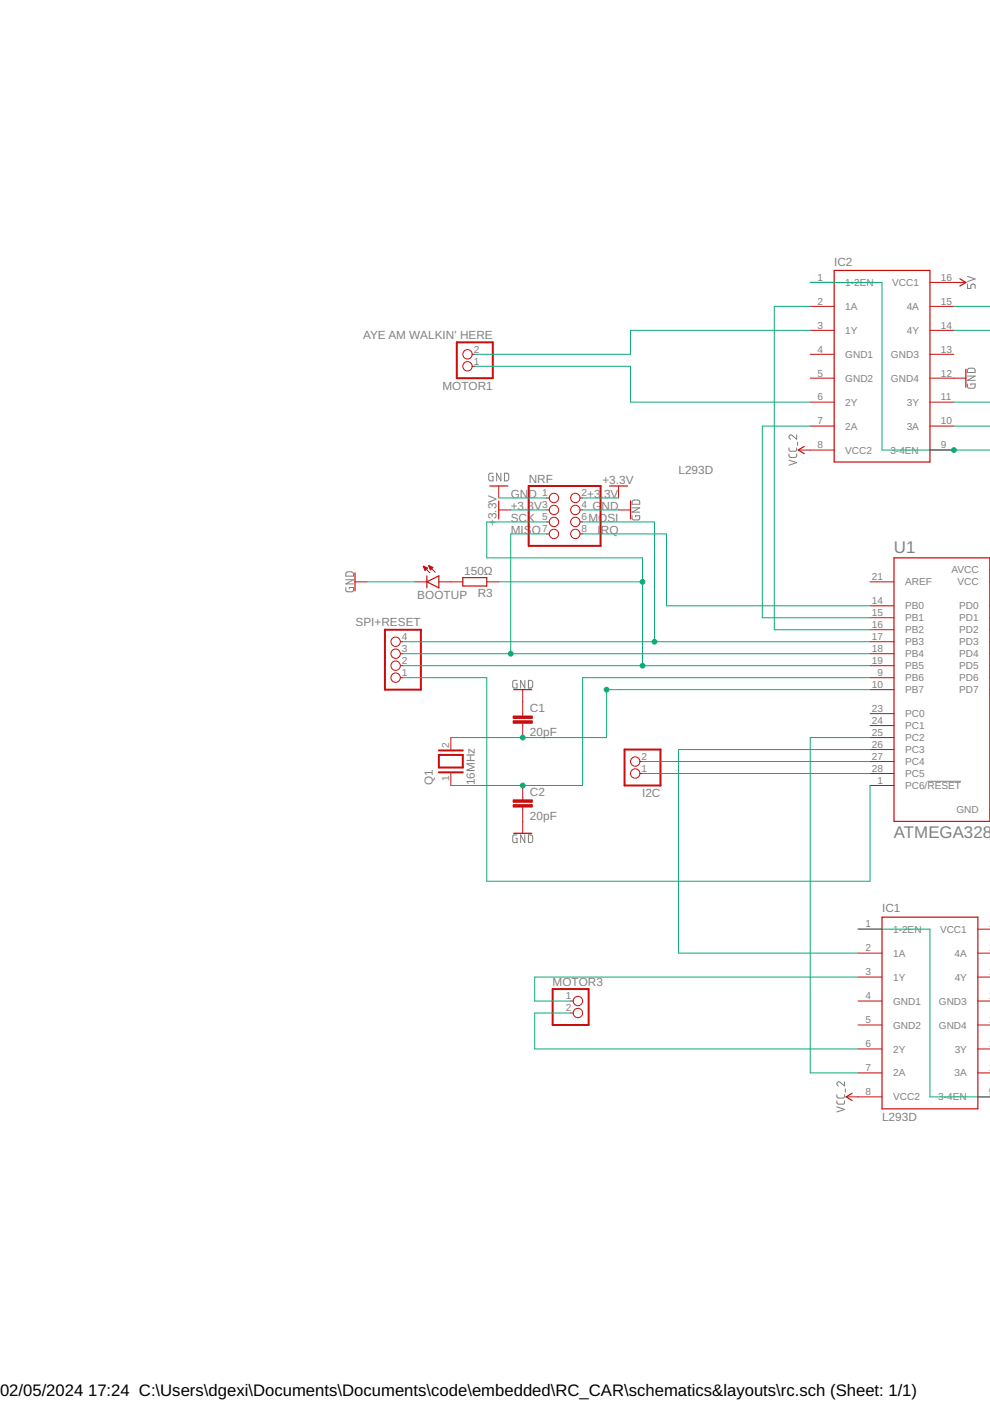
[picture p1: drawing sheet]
<svg xmlns="http://www.w3.org/2000/svg" width="210mm" height="297mm" viewBox="0 0 210 297" stroke-linecap="round" stroke-linejoin="round" font-family="sans-serif">
<g fill="none" stroke="#808080" stroke-width=".21">
<path d="M205.1 58.6l1.7 .5-1.7 .6M205.1 60.2v1h.7v-.6a.46 .46 0 0 1 .5-.4 .46 .46 0 0 1 .5 .4v.6M205.1 79.7h1.7l-1.7 .9h1.7M205.3 78.2l.3-.1h.9l.2 .3 .1 .6h-1.7zM167.3 96.3v.5l.3 .2h1.1l.2-.2v-.5M167.3 95v.5l.3 .2h1.1l.2-.2v-.5M167.3 97.6l1.6 .5-1.6 .5M168.9 92.2v.9l-.9-.7a.45 .45 0 0 0-.7 .1 .45 .45 0 0 0 .3 .6M169.1 93.7v.7M205.1 81.4v.7l.2 .2 1.4-.1 .1-.8h-1v.3M104.5 100.3l-.7 .1-.1 .1-.1 1.1 .2 .3 .7 .1v-1h-.2M106.2 100.3v1.7l-.9-1.7v1.7"/>
<path d="M107 100.3l.6 .1 .2 .2v1.1l-.2 .2-.6 .1zM134 109.3v.6l.2 .3h1.1l.3-.2v-.7h-.9v.3M134 107.7h1.6l-1.6 .9h1.6M134.2 106.1l1.2-.1 .2 .3v.6h-1.6zM73.3 124.6v.7l.2 .2h1.1l.3-.2 .1-.7h-1v.2M73.3 122.9h1.7l-1.7 .9h1.7M73.4 121.4l1.3-.1 .2 .2 .1 .7h-1.7zM109.6 144.3h-.5l-.4 .2v1l.2 .4h.7v-.9h-.3M111.3 144.3v1.6l-.9-1.6v1.6M112 144.3h.7l.2 .2v.9l-.2 .5h-.7zM109.6 177h-.7l-.2 .2v1.1l.2 .3h.7v-.9h-.3M111.3 177v1.6l-.9-1.6v1.6"/>
<path d="M112 177l.7 .1 .2 .2v.9l-.2 .4h-.7zM196.6 165.7h7.2M177.4 233.4l.1 .5 .3 .2h1l.2-.2 .1-.5M177.4 232.1l.1 .5 .3 .2h1l.2-.2 .1-.5M177.4 234.7l1.7 .5-1.7 .6M179.1 229.3v1l-.9-.8a.44 .44 0 0 0-.7 .1 .44 .44 0 0 0 .3 .7M179.2 230.8v.8"/>
</g>
<path d="M96.9 72.6h7.6v7.6h-7.6zM112.1 103h15.2v12.7h-15.2zM81.6 133.5h7.6v12.7h-7.6zM93 159.1h5.1M132.4 158.9h7.6v7.6h-7.6zM93 160.1h5.1v2.6h-5.1zM93 163.7h5.1M117.2 209.7h7.6v7.6h-7.6z" fill="none" stroke="#c90d0c" stroke-width=".42"/>
<g fill="none" stroke="#c90d0c" stroke-width=".21">
<path d="M171.8 59.9h5.1M197.2 59.9h7.6M100.1 75.1h.6M100.1 77.7h.6M171.8 65h5.1M171.8 70h5.1M171.8 75.1h5.1M197.2 65h5M197.2 70h5M197.2 75.1h5M169.2 95.4h7.7M171.8 80.2h5.1"/>
<path d="M171.8 85.3h5.1M171.8 90.3h5.1M197.2 80.2h7.6M197.2 85.3h5M197.2 90.3h5M197.2 95.4h5M90.9 119.9l1.4 1.4M90.9 119.9l.9 .4-.5 .5zM90.9 120h.1M105.7 108.1h2.6M105.7 103v2.6M115.9 105.6h.6"/>
<path d="M115.9 108.1h.6M115.9 110.7h.6M115.9 113.2h.6M123 105.6h.5M123 108.1h.5M123 110.7h.5M123 113.2h.5M131.1 108.1h2.6M131.1 103v2.6M75.3 123.4h2.5M84.9 136.1h.5M84.9 138.6h.5"/>
<path d="M88 123.4h2.5M89.7 120.1l1.4 1.4M89.7 120.1l.9 .3-.5 .5zM89.8 120.1h.1M89.8 120.2h.3M89.9 120.4h.5M89.9 120.5h.7M90 120.6h.5M90 120.7h.4M90.1 120.8h.2M91 120.1h.3M91 120.2h.6"/>
<path d="M91.1 120.4h.7M91.1 120.5h.5M91.2 120.6h.3M91.2 120.7h.2M93 123.4h5.1M103.2 123.4h2.5M184.5 123.4h5M184.5 128.4h5M184.5 131h5M184.5 133.5h5M184.5 136.1h5M184.5 138.6h5"/>
<path d="M209.9 123.4h.1M209.9 128.4h.1M209.9 131h.1M209.9 133.5h.1M209.9 136.1h.1M209.9 138.6h.1M209.9 120.8h.1M84.9 141.1h.5M84.9 143.7h.5M95.6 156.4v2.5M110.8 146.2v5.6M110.8 153.3v3.1"/>
<path d="M184.5 141.1h5M184.5 143.7h5M184.5 146.2h5M184.5 151.3h5M184.5 153.8h5M184.5 156.4h5M184.5 158.9h5M209.9 141.1h.1M209.9 143.7h.1M209.9 146.2h.1M95.6 164v2.5M110.8 166.5v3.1"/>
<path d="M110.8 171.1v5.6M135.7 161.5h.5M135.7 164h.5M184.5 161.5h5M184.5 164h5M184.5 166.5h5M209.9 171.6h.1M181.9 197h5.1M207.3 197h2.7M121 212.2h.5M121 214.8h.5M181.9 202.1h5.1"/>
<path d="M181.9 207.2h5.1M181.9 212.2h5.1M181.9 217.3h5.1M207.3 202.1h2.7M207.3 207.2h2.7M207.3 212.2h2.7M207.3 217.3h2.7M179.4 232.6h7.6M181.9 222.4h5.1M181.9 227.5h5.1M207.3 222.4h2.7M207.3 227.5h2.7"/>
<path d="M207.3 232.6h2.7"/>
<circle cx="99.1" cy="77.7" r=".99"/>
<circle cx="99.1" cy="75.1" r=".99"/>
<circle cx="117.5" cy="113.2" r=".99"/>
<circle cx="117.5" cy="110.7" r=".99"/>
<circle cx="117.5" cy="105.6" r=".99"/>
<circle cx="117.5" cy="108.1" r=".99"/>
<circle cx="122" cy="105.6" r=".99"/>
<circle cx="122" cy="113.2" r=".99"/>
<circle cx="122" cy="108.1" r=".99"/>
<circle cx="122" cy="110.7" r=".99"/>
<circle cx="83.9" cy="138.6" r=".99"/>
<circle cx="83.9" cy="136.1" r=".99"/>
<circle cx="83.9" cy="143.7" r=".99"/>
<circle cx="83.9" cy="141.1" r=".99"/>
<circle cx="134.7" cy="164" r=".99"/>
<circle cx="134.7" cy="161.5" r=".99"/>
<circle cx="122.5" cy="212.2" r=".99"/>
<circle cx="122.5" cy="214.8" r=".99"/>
</g>
<g fill="none" stroke="#c90d0c" stroke-width=".25">
<path d="M176.9 57.3h20.3v40.7h-20.3zM203.5 59.1l1.3 .8-1.3 .7M204.8 78.3v3.8M170.5 94.7l-1.3 .7 1.3 .8M103.8 103h3.9M105.7 106.2v3.8M129.2 103h3.9M133.7 106.2v3.8M189.5 118.3h20.4v55.8h-20.4zM75.3 121.5v3.8M90.5 123.4l2.5-1.3v2.5zM90.5 122.1v2.5"/>
<path d="M98.1 122.5h5.1v1.7h-5.1zM108.9 146.2h3.8M108.9 176.7h3.8M187 194.5h20.3v40.6h-20.3zM180.7 231.8l-1.3 .8 1.3 .7"/>
</g>
<g fill="#c90d0c" stroke="#c90d0c" stroke-width=".21">
<path d="M108.8 152.8h4.1v.5h-4.1z"/>
<path d="M108.8 151.8h4.1v.5h-4.1z"/>
<path d="M108.8 170.6h4.1v.5h-4.1z"/>
<path d="M108.8 169.6h4.1v.5h-4.1z"/>
</g>
<g fill="none" stroke="#0dab76" stroke-width=".21">
<path d="M171.8 59.9h15.2v35.5h23M100.7 77.7h33v7.6h38.1M171.8 70h-38.1v5.1h-33M171.8 65h-7.6v68.5h20.3M202.2 70h7.8M202.2 65h7.8M171.8 90.3h-10.2v40.7h22.9M202.2 85.3h7.8M202.2 90.3h7.8M105.7 105.6h10.2M108.3 108.1h7.6M115.9 110.7h-12.7v7.6h33v22.8"/>
<path d="M115.9 113.2h-7.6v25.4M123.5 105.6h7.6M123.5 108.1h7.6M123.5 110.7h15.3v25.4M123.5 113.2h17.8v15.2h43.2M77.8 123.4h10.2M85.4 136.1h99.1M85.4 138.6h99.1M105.7 123.4h30.5M85.4 141.1h99.1M85.4 143.7h17.8v43.1h81.3v-20.3M184.5 146.2h-55.9v10.2h-33"/>
<path d="M184.5 156.4h-12.7v71.1h10.1M184.5 158.9h-40.7v43.2h38.1M184.5 143.7h-61v22.8h-27.9M136.2 161.5h48.3M136.2 164h48.3M181.9 197h15.3v35.6h12.8M121 214.8h-7.6v7.6h68.5M181.9 207.2h-68.5v5h7.6"/>
</g>
<g fill="#0dab76" stroke="#0dab76" stroke-width=".21">
<circle cx="136.2" cy="141.1" r=".51"/>
<circle cx="136.2" cy="123.4" r=".51"/>
<circle cx="138.8" cy="136.1" r=".51"/>
<circle cx="108.3" cy="138.6" r=".51"/>
<circle cx="110.8" cy="156.4" r=".51"/>
<circle cx="128.6" cy="146.2" r=".51"/>
<circle cx="202.2" cy="95.4" r=".51"/>
<circle cx="110.8" cy="166.5" r=".51"/>
</g>
<g font-size="3.6" fill="#808080">
<text x="189.5" y="117.2">U1</text>
<text x="189.5" y="177.7">ATMEGA328P</text>
</g>
<g font-size="3.5">
<text x="0" y="296">02/05/2024</text>
<text x="18.7" y="296">17:24 C:\Users\dgexi\Documents\Documents\code\embedded\RC_CAR\schematics&amp;layouts\rc.sch (Sheet: 1/1)</text>
</g>
<g font-size="2.5" fill="#808080">
<text x="176.9" y="56.3">IC2</text>
<text x="77" y="71.8">AYE AM WALKIN' HERE</text>
<text x="93.8" y="82.6">MOTOR1</text>
<text x="143.8" y="100.5">L293D</text>
<text x="108.3" y="105.6">GND</text>
<text x="112.1" y="102.4">NRF</text>
<text x="124.5" y="105.6">+3</text>
<text x="127.4" y="105.6">.</text>
<text x="127.7" y="102.5">+3.3V</text>
<text x="128.1" y="105.6">3V</text>
<text x="105.2" y="111.6" transform="rotate(-90 105.2 111.6)">+</text>
<text x="105.2" y="110.1" transform="rotate(-90 105.2 110.1)">3.3V</text>
<text x="108.3" y="110.7">SCK</text>
<text x="108.3" y="113.2">MIS</text>
<text x="108.3" y="108.1">+3.3V</text>
<text x="112.7" y="113.2">O</text>
<text x="124.8" y="110.7">MOSI</text>
<text x="125.6" y="108.1">G</text>
<text x="126.7" y="113.2">I</text>
<text x="127.4" y="113.2">RQ</text>
<text x="127.5" y="108.1">ND</text>
<text x="98.4" y="121.8">150Ω</text>
<text x="88.5" y="126.9">BOOTUP</text>
<text x="101.3" y="126.6">R3</text>
<text x="75.4" y="132.8">SPI+RESET</text>
<text x="112.4" y="156">20pF</text>
<text x="112.4" y="150.9">C1</text>
<text x="91.8" y="166.5" transform="rotate(-90 91.8 166.5)">Q1</text>
<text x="100.7" y="166.5" transform="rotate(-90 100.7 166.5)">16MHz</text>
<text x="112.4" y="173.8">20pF</text>
<text x="112.4" y="168.7">C2</text>
<text x="136.1" y="168.9">I2C</text>
<text x="187" y="193.4">IC1</text>
<text x="117.2" y="209.1">MOTOR3</text>
<text x="187" y="237.6">L293D</text>
</g>
<g font-size="2.1" fill="#808080">
<text x="173.3" y="59.5">1</text>
<text x="199.5" y="59.5">16</text>
<text x="173.3" y="64.6">2</text>
<text x="179.2" y="60.6">1-2EN</text>
<text x="179.2" y="65.7">1A</text>
<text x="189.1" y="60.6">VCC1</text>
<text x="192.2" y="65.7">4A</text>
<text x="199.5" y="64.6">15</text>
<text x="173.3" y="69.7">3</text>
<text x="179.2" y="70.8">1Y</text>
<text x="192.3" y="70.8">4Y</text>
<text x="199.5" y="69.7">14</text>
<text x="100.5" y="77.3">1</text>
<text x="100.5" y="74.8">2</text>
<text x="173.3" y="74.8">4</text>
<text x="179.2" y="75.9">GND1</text>
<text x="188.9" y="75.9">GND3</text>
<text x="199.5" y="74.8">13</text>
<text x="173.3" y="79.8">5</text>
<text x="179.2" y="81">GND2</text>
<text x="188.9" y="81">GND4</text>
<text x="199.5" y="79.8">12</text>
<text x="173.3" y="84.9">6</text>
<text x="173.3" y="90">7</text>
<text x="179.2" y="86">2Y</text>
<text x="192.3" y="86">3Y</text>
<text x="199.5" y="84.9">11</text>
<text x="199.5" y="90">10</text>
<text x="173.3" y="95.1">8</text>
<text x="179.2" y="91.1">2A</text>
<text x="192.2" y="91.1">3A</text>
<text x="199.5" y="95.1">9</text>
<text x="179.2" y="96.2">VCC2</text>
<text x="188.8" y="96.2">3-4EN</text>
<text x="114.9" y="105.2">1</text>
<text x="114.9" y="107.8">3</text>
<text x="123.3" y="105.2">2</text>
<text x="123.3" y="107.8">4</text>
<text x="114.9" y="110.3">5</text>
<text x="114.9" y="112.8">7</text>
<text x="123.3" y="110.3">6</text>
<text x="123.3" y="112.8">8</text>
<text x="184.8" y="123">21</text>
<text x="191.9" y="124.1">AREF</text>
<text x="201.8" y="121.6">AVCC</text>
<text x="203" y="124.1">VCC</text>
<text x="184.8" y="128.1">14</text>
<text x="184.8" y="130.6">15</text>
<text x="191.9" y="129.2">PB0</text>
<text x="191.9" y="131.7">PB1</text>
<text x="203.4" y="129.2">PD0</text>
<text x="203.4" y="131.7">PD1</text>
<text x="85.2" y="135.7">4</text>
<text x="184.8" y="133.2">16</text>
<text x="184.8" y="135.7">17</text>
<text x="191.9" y="134.3">PB2</text>
<text x="191.9" y="136.8">PB3</text>
<text x="203.4" y="134.3">PD2</text>
<text x="203.4" y="136.8">PD3</text>
<text x="85.2" y="143.3">1</text>
<text x="85.2" y="140.8">2</text>
<text x="85.2" y="138.2">3</text>
<text x="184.8" y="138.2">18</text>
<text x="184.8" y="140.8">19</text>
<text x="186" y="143.3">9</text>
<text x="191.9" y="139.4">PB4</text>
<text x="191.9" y="141.9">PB5</text>
<text x="203.4" y="139.4">PD4</text>
<text x="203.4" y="141.9">PD5</text>
<text x="184.8" y="145.9">10</text>
<text x="191.9" y="144.4">PB6</text>
<text x="191.9" y="147">PB7</text>
<text x="203.4" y="144.4">PD6</text>
<text x="203.4" y="147">PD7</text>
<text x="184.8" y="150.9">23</text>
<text x="184.8" y="153.5">24</text>
<text x="191.9" y="152.1">PC0</text>
<text x="191.9" y="154.6">PC1</text>
<text x="95.2" y="158.6" transform="rotate(-90 95.2 158.6)">2</text>
<text x="136" y="161.1">2</text>
<text x="184.8" y="156">25</text>
<text x="184.8" y="158.6">26</text>
<text x="184.8" y="161.1">27</text>
<text x="191.9" y="157.1">PC2</text>
<text x="191.9" y="159.7">PC3</text>
<text x="95.2" y="165.5" transform="rotate(-90 95.2 165.5)">1</text>
<text x="136" y="163.6">1</text>
<text x="184.8" y="163.6">28</text>
<text x="186" y="166.2">1</text>
<text x="191.9" y="162.2">PC4</text>
<text x="191.9" y="164.8">PC5</text>
<text x="191.9" y="167.3">PC6/RESET</text>
<text x="202.8" y="172.4">GND</text>
<text x="183.5" y="196.6">1</text>
<text x="189.4" y="197.8">1-2EN</text>
<text x="199.3" y="197.8">VCC1</text>
<text x="209.7" y="196.6">16</text>
<text x="183.5" y="201.7">2</text>
<text x="189.4" y="202.8">1A</text>
<text x="202.4" y="202.8">4A</text>
<text x="209.7" y="201.7">15</text>
<text x="183.5" y="206.8">3</text>
<text x="189.4" y="207.9">1Y</text>
<text x="202.4" y="207.9">4Y</text>
<text x="209.7" y="206.8">14</text>
<text x="120" y="211.9">1</text>
<text x="120" y="214.4">2</text>
<text x="183.5" y="211.9">4</text>
<text x="189.4" y="213">GND1</text>
<text x="199" y="213">GND3</text>
<text x="209.7" y="211.9">13</text>
<text x="183.5" y="217">5</text>
<text x="189.4" y="218.1">GND2</text>
<text x="199" y="218.1">GND4</text>
<text x="209.7" y="217">12</text>
<text x="183.5" y="222">6</text>
<text x="183.5" y="227.1">7</text>
<text x="189.4" y="223.2">2Y</text>
<text x="202.4" y="223.2">3Y</text>
<text x="209.7" y="222">11</text>
<text x="209.7" y="227.1">10</text>
<text x="183.5" y="232.2">8</text>
<text x="189.4" y="228.2">2A</text>
<text x="189.4" y="233.3">VCC2</text>
<text x="198.9" y="233.3">3-4EN</text>
<text x="202.4" y="228.2">3A</text>
<text x="209.7" y="232.2">9</text>
</g>
</svg>
